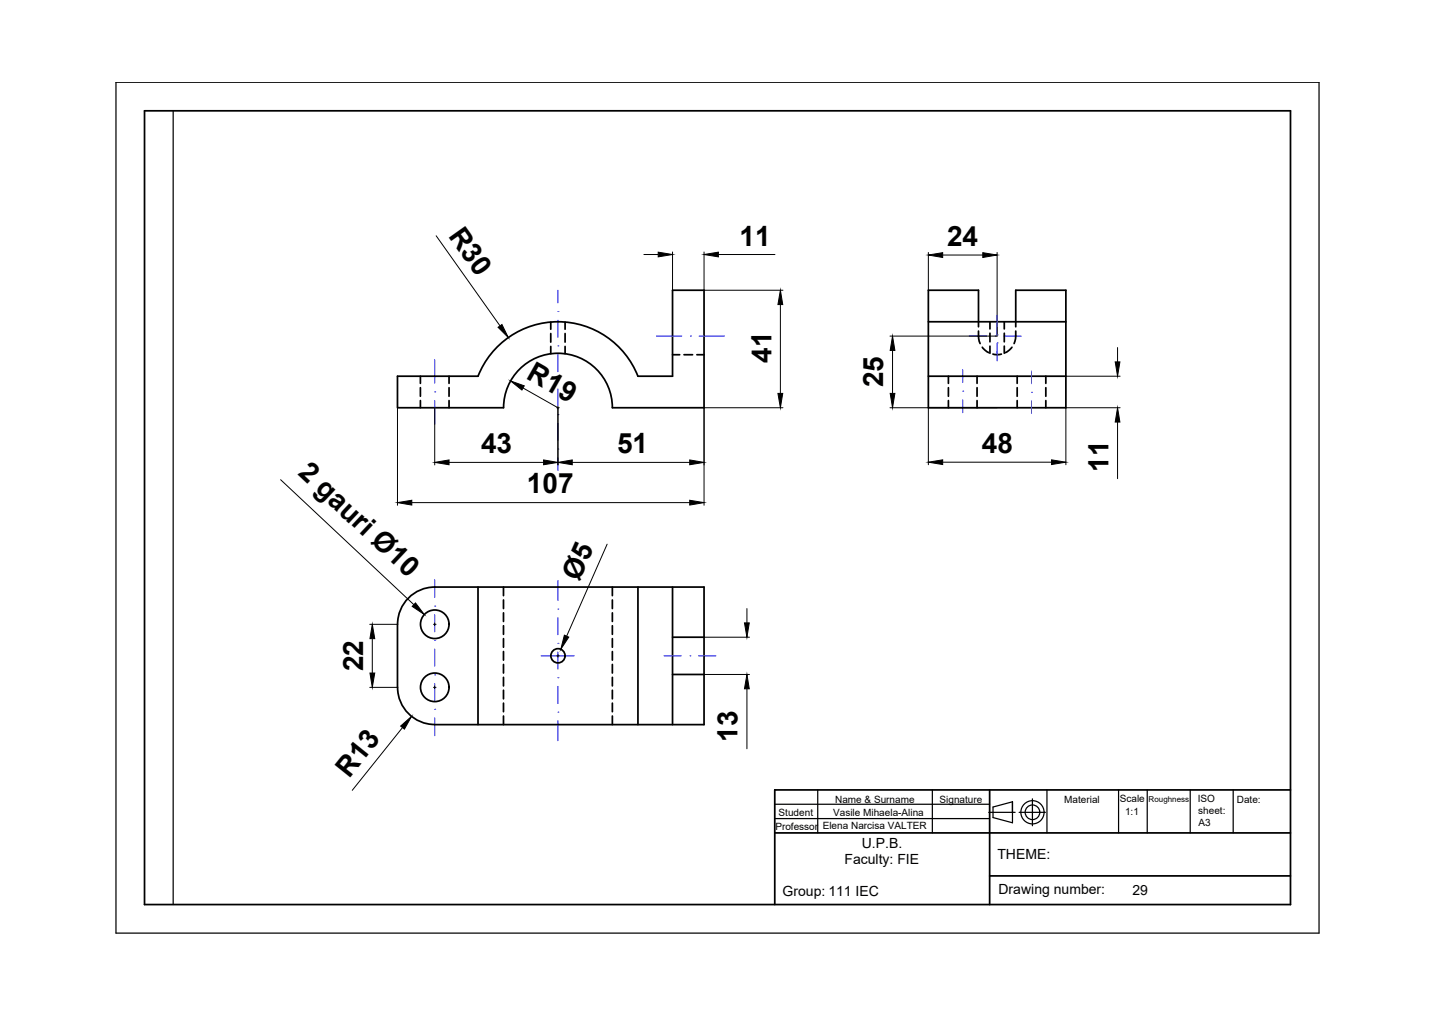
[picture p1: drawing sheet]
<svg xmlns="http://www.w3.org/2000/svg" width="297mm" height="210mm" viewBox="0 0 297 210" stroke-linecap="round" stroke-linejoin="round" font-family="sans-serif">
<!-- layer: 0 -->
<path d="M24 17h248.8v176h-248.8zM35.8 22.9v164.2M160.3 163.4h.1M160.3 169.3h44.4M160.3 166.3h44.4M169.1 163.4v8.8M192.9 163.4v8.8M216.6 163.4v8.8M231.4 163.4v8.8M237.3 163.4v8.8M246.2 163.4v8.8M255.1 163.4v8.8" fill="none" stroke="#000" stroke-width=".25"/>
<path d="M29.9 22.9h237v164.2h-237zM160.3 172.2h106.6M204.7 163.4v23.7M266.9 163.4h-106.6v23.7M204.7 181.1h62.2" fill="none" stroke="#000" stroke-width=".36"/>
<!-- layer: indicator -->
<g fill="none" stroke="#000" stroke-width=".25">
<path d="M204.5 168h5.5M209.4 165.8l-4 1.1v2.2l4 1.1v-4.4v2.2M210.8 168h5.4M213.6 165.2v5.6"/>
<circle cx="213.6" cy="168" r="2.4"/>
<circle cx="213.6" cy="168" r="1.51"/>
</g>
<!-- layer: VISIBLE -->
<g fill="none" stroke="#000" stroke-width=".36">
<path d="M192 77.8h28.5M192 66.5h28.5M202.4 66.5v-6.5h-10.4v24.3h28.5v-24.3h-10.4v6.5M104.1 84.3h-21.9v-6.5h16.7a17.8 17.8 0 0 1 16.5-11.3 17.8 17.8 0 0 1 16.6 11.3h7.1v-17.8h6.5v24.3h-18.9M104.2 84.3a11.3 11.3 0 0 1 11.2-11.2 11.3 11.3 0 0 1 11.3 11.2M82.2 129.1v13a7.7 7.7 0 0 0 7.7 7.7M82.2 129.1a7.7 7.7 0 0 1 7.7-7.7h55.7v28.5h-55.7M98.9 121.4v28.5M132 121.4v28.5M139.1 121.4v28.5M139.1 139.5h6.5M139.1 131.8h6.5"/>
<circle cx="89.9" cy="129.1" r="2.95"/>
<circle cx="115.4" cy="135.6" r="1.47"/>
<circle cx="89.9" cy="142.1" r="2.95"/>
</g>
<!-- layer: AXIS -->
<g fill="none" stroke="#00f" stroke-width=".21">
<path d="M89.9 74.4v4.9M115.4 64.4h.1M115.4 71.5h.1M115.4 78.6h.1M115.4 60v2.6M115.4 66.2v3.6M115.4 73.3v3.6M135.8 69.5h5.2M142.8 69.5h.1M144.6 69.5h5.2M199.1 76.4v2.7M200.5 69.5h3.6"/>
<path d="M205.9 69.5h.1M206.3 70.9h.1M206.3 69.3h.1M206.3 65.2v3.9M206.3 71v3.6M207.7 69.5h3.5M213.4 76.7v2.6M89.9 81h.1M89.9 82.8v4.9M115.4 85.8h.1M115.4 92.9h.1M115.4 80.4v3.6"/>
<path d="M115.4 87.5v3.6M115.4 94.7v2.6M199.1 80.9h.1M199.1 82.7v2.7M213.4 81.1h.1M213.4 82.9v2.6M89.9 119.9v3.7M89.9 139.6h.1M89.9 132.5h.1M89.9 125.3h.1M89.9 127.1v3.6M89.9 134.2v3.6"/>
<path d="M111.9 135.6h6.9M115.4 126h.1M115.4 133h.1M115.4 120.1v4.1M115.4 127.7v3.6M115.4 134.8v3.6M137.3 135.6h3.6M142.7 135.6h.1M144.5 135.6h3.6M89.9 146.7h.1M89.9 141.3v3.6M89.9 148.5v3.7"/>
<path d="M115.4 140.2h.1M115.4 147.3h.1M115.4 141.9v3.6M115.4 149v4.2"/>
</g>
<!-- layer: INVISIBLE -->
<g fill="none" stroke="#000" stroke-width=".36">
<path d="M87 77.8v1.5M92.9 77.8v1.5M113.9 66.6v1.5M113.9 69v1.8M113.9 71.6v1.5M116.9 66.6v1.5M116.9 69v1.8M116.9 71.6v1.5M139.1 73.4h1.5M141.5 73.4h1.8M144.2 73.4h1.4M196.2 77.8v1.5"/>
<path d="M202.1 77.8v1.5M202.4 68.5a5 5 0 0 0 .3 2.5M202.4 66.5v1.1M203.2 71.8l.5 .6 .8 .5M204.8 66.5v1.5M204.8 68.9v1.8M204.8 71.6v1.5M205.4 73.2l.9 .2 .8-.2M207.7 66.5v1.5M207.7 68.9v1.8M207.7 71.6v1.5M209.3 71.8l-.5 .6-.8 .5"/>
<path d="M210.1 68.5a5 5 0 0 1-.3 2.5M210.1 66.5v1.1M210.4 77.8v1.5M216.3 77.8v1.5M87 80.2v1.8M87 82.8v1.5M92.9 80.2v1.8M92.9 82.8v1.5M196.2 80.2v1.8M196.2 82.8v1.5M202.1 80.2v1.8M202.1 82.8v1.5"/>
<path d="M210.4 80.2v1.8M210.4 82.8v1.5M216.3 80.2v1.8M216.3 82.8v1.5M104.1 121.4v1.8M104.1 124.1v1.7M104.1 126.7v1.8M104.1 129.4v1.8M104.1 132.1v1.8M104.1 134.7v1.8M104.1 137.4v1.8M126.7 121.4v1.8"/>
<path d="M126.7 124.1v1.7M126.7 126.7v1.8M126.7 129.4v1.8M126.7 132.1v1.8M126.7 134.7v1.8M126.7 137.4v1.8M104.1 140.1v1.8M104.1 142.7v1.8M104.1 145.4v1.8M104.1 148.1v1.8M126.7 140.1v1.8M126.7 142.7v1.8"/>
<path d="M126.7 145.4v1.8M126.7 148.1v1.8"/>
</g>
<!-- layer: DIMENSION -->
<g fill="none" stroke="#000" stroke-width=".21">
<path d="M90.2 48.8l13.2 18.6M133.2 52.6h3M139.1 52.1v7.9M145.6 52.1v7.9h16.4M148.6 52.6h11.7M192 52.2v7.8M195 52.7h8.3M206.3 52.2v17.3h-22.2M161.4 63v18.4M184.6 72.5v8.9M220.5 77.8h11.2M231.2 71.9v2.9"/>
<path d="M58 99.2l27.6 25.8M82.2 84.3v20.2M89.9 84.3v11.9M92.9 95.6h19.5M108.2 80.2l7.2 4.1M115.2 84.3h.5M115.4 84v12.2M118.4 95.6h24.3M162 84.3h-16.4v20.2M184.1 84.3h22.2M192 84.3v11.8M195 95.6h22.5"/>
<path d="M231.2 87.3v11.7M231.7 84.3h-11.2v11.8M85.2 103.9h57.5M125.6 112.5l-8.4 19.1M76.5 129.1h5.7M77 132.1v7.1M89.7 129.1h.5M89.9 128.8v.6M115.2 135.6h.5M115.4 135.4v.5M145.6 131.8h9.4M145.6 139.5h9.4"/>
<path d="M154.5 125.8v3M76.5 142.1h5.7M83.3 150.5l-10.4 12.9M89.7 142.1h.5M89.9 141.9v.5M154.5 142.4v12.4"/>
</g>
<g fill="#000" stroke="#000" stroke-width=".21">
<path d="M136.2 52.1l2.9 .5-2.9 .5zM145.6 52.6l3-.5v1zM192 52.7l3-.4v.9zM203.3 52.3l3 .4-3 .5zM103 67.7l.8-.6 1.3 2.7zM105.6 78.8l2.8 1-.4 .9zM161.4 60l.5 3h-1zM184.6 69.5l.5 3h-1zM230.7 74.8h1l-.5 3zM89.9 95.6l3-.5v1zM112.4 95.1l3 .5-3 .5zM115.4 95.6l3-.5v1z"/>
<path d="M142.7 95.1l2.9 .5-2.9 .5zM160.9 81.4h1l-.5 2.9zM184.1 81.4h1l-.5 2.9zM192 95.6l3-.5v1zM217.5 95.1l3 .5-3 .5zM231.2 84.3l.5 3h-1zM82.2 103.9l3-.4v1zM142.7 103.5l2.9 .4-2.9 .6zM77 129.1l.5 3h-1zM76.5 139.2h1l-.5 2.9zM85.9 124.7l1.9 2.4-2.5-1.7zM116.7 131.4l1 .4-1.7 2.5z"/>
<path d="M154 128.8h1l-.5 3zM82.9 150.1l2.2-1.9-1.4 2.6zM154.5 139.5l.5 2.9h-1z"/>
</g>
<g font-size="5.8">
<text x="92.6" y="48.8" transform="rotate(55 92.6 48.8)">R30</text>
<text x="153" y="50.8">11</text>
<text x="195.9" y="50.9">24</text>
<text x="159.6" y="75" transform="rotate(-90 159.6 75)">41</text>
<text x="108.7" y="78.3" transform="rotate(30 108.7 78.3)">R19</text>
<text x="182.7" y="80.1" transform="rotate(-90 182.7 80.1)">25</text>
<text x="99.5" y="93.7">43</text>
<text x="127.6" y="93.7">51</text>
<text x="203.1" y="93.7">48</text>
<text x="61.5" y="98.1" transform="rotate(43 61.5 98.1)">2 gauri Ø10</text>
<text x="229.3" y="97.6" transform="rotate(-90 229.3 97.6)">11</text>
<text x="109" y="102">107</text>
<text x="119.8" y="120.3" transform="rotate(-66 119.8 120.3)">Ø5</text>
<text x="75.1" y="138.8" transform="rotate(-90 75.1 138.8)">22</text>
<text x="152.6" y="153.5" transform="rotate(-90 152.6 153.5)">13</text>
<text x="72.2" y="161.1" transform="rotate(-51 72.2 161.1)">R13</text>
</g>
<g font-size="2.9">
<text x="174.7" y="178.7">Faculty: FIE</text>
<text x="178.3" y="175.3">U.P.B.</text>
<text x="206.3" y="177.7">THEME:</text>
<text x="161.9" y="185.3">Group: 111 IEC</text>
<text x="206.6" y="184.8">Drawing number:</text>
<text x="234.2" y="185.1">29</text>
</g>
<g font-size="2.1">
<text x="172.7" y="166.1">Name &amp; Surname</text>
<text x="194.4" y="166.1">Signature</text>
<text x="220.1" y="166">Material</text>
<text x="231.6" y="165.9">Scale</text>
<text x="247.7" y="165.8">ISO</text>
<text x="255.8" y="166">Date:</text>
<text x="160.4" y="171.6">Professor</text>
<text x="161.1" y="168.8">Student</text>
<text x="170.2" y="171.5">Elena Narcisa VALTER</text>
<text x="172.3" y="168.8">Vasile Mihaela-Alina</text>
<text x="232.7" y="168.6">1:1</text>
<text x="247.9" y="168.3">sheet:</text>
<text x="247.9" y="170.8">A3</text>
</g>
<text font-size="1.7" x="237.6" y="165.8">Roughness</text>
</svg>
